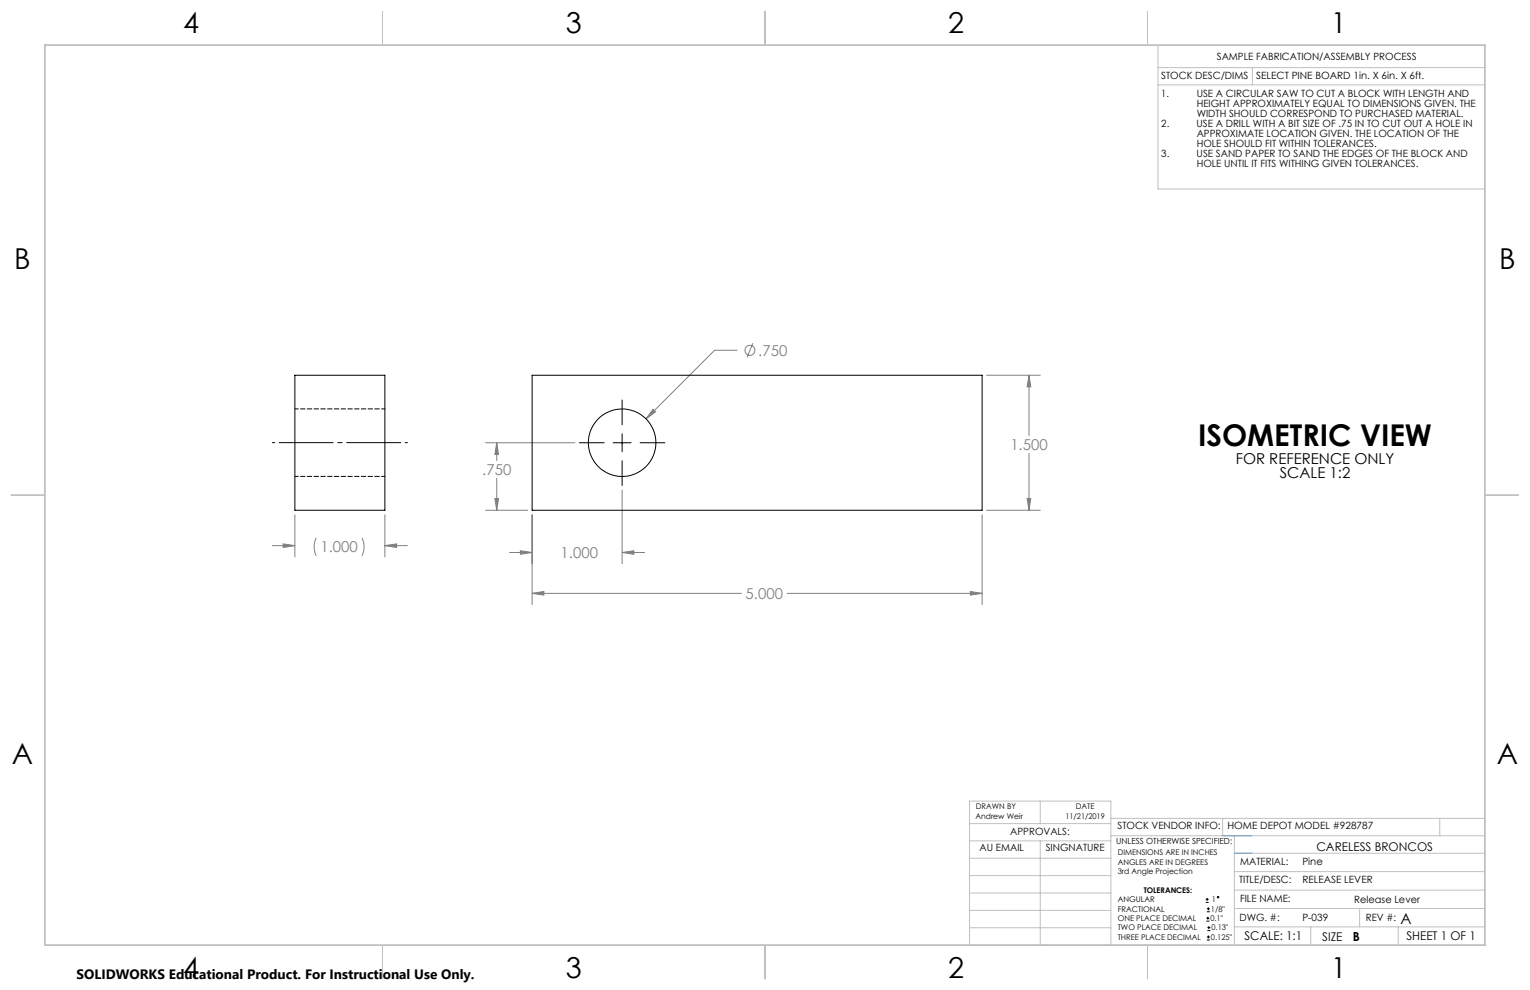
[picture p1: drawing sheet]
<svg xmlns="http://www.w3.org/2000/svg" width="432mm" height="279mm" viewBox="0 0 432 279" stroke-linecap="round" stroke-linejoin="round" font-family="sans-serif">
<g fill="none" stroke="#808080" stroke-width=".28">
<path d="M208 98.8h-6.3l-19.4 19.4M212.4 96.9l-1.5 4M184.3 115.5l.7 .7-2.7 2zM278.4 105.9h15.2M290.4 105.9v17M290.4 105.9l.5 3.3h-1zM137 125h25.2M140.2 125l.5 3.2h-1zM140.2 125v5M140.2 135v9M175.6 138.3v20.8M290.4 128v16"/>
<path d="M76.9 154h6.3M79.9 153.5l3.3 .5-3.3 .5zM83.2 145.3v11.9M89.3 151.8l-.6 2.3 .1 1.4 .5 1.3M102.2 151.8l.5 2v1.4l-.5 1.6M108.6 145.3v11.9M108.6 154h6.4M108.6 154l3.3-.5v1zM137 144h11.9M139.7 140.7h1l-.5 3.3zM143.8 155.9h6.4M146.9 155.4l3.3 .5-3.3 .5z"/>
<path d="M150.2 145.3v25.3M175.6 155.9h6.3M175.6 155.9l3.3-.5v1zM277.2 145.3v25.3M278.4 144h15.2M289.9 140.7h1l-.5 3.3zM150.2 167.5l3.3-.6v1.1zM150.2 167.5h59M222.1 167.5h55.1M273.9 166.9l3.3 .6-3.3 .5z"/>
<circle cx="211.7" cy="98.9" r="1.42"/>
</g>
<g fill="none" stroke="#000" stroke-width=".28">
<path d="M175.6 112.9v7M163.5 125h7M173 125h5.1M175.6 122.4v5.1M175.6 130v7M180.7 125h6.9M340.3 254.7h.8M340.3 253.8h.8M340.5 260h.8M340.5 259.2h.8M340.6 257.3h.9M340.6 256.5h.9"/>
<path d="M340.7 253.4v.8M340.9 258.7v.8M341 256.1v.8M340.6 265.3h.9M340.6 264.4h.9M340.7 262.6h.9M340.7 261.8h.9M341 264v.9M341.2 261.4v.8"/>
<circle cx="343.8" cy="253.2" r=".2"/>
</g>
<path d="M76.9 124.9h38.1" fill="none" stroke="#000" stroke-width=".28" stroke-dasharray="15.2 1.3 1.3 1.3" stroke-dashoffset="-1.9"/>
<g fill="none" stroke="#c0c0c0" stroke-width=".28">
<path d="M108 3.2v9.5M215.9 3.2v9.5M323.8 3.2v9.5M326.8 19.1h92.3M326.8 12.7v40.6h92.3M353.4 19.1v4.9M326.8 24h92.3M3.1 139.7h9.6M419.1 139.7h9.5M273.6 232.4h39.9M273.6 237.3h39.9M293.6 226.1v6.3"/>
<path d="M293.6 237.3v29.4M313.5 235.9h105.6M313.5 231h105.6M345.1 231v4.9M348.4 235.9v30.9M406.3 231v4.9M273.6 242.2h39.9M273.6 247.1h39.9M273.6 252h39.9M273.6 256.9h39.9M348.4 246h70.7M348.4 256.4h70.7"/>
<path d="M348.4 251.2h70.7M348.4 240.8h70.7M383.7 256.4v5.2M108 266.7v9.6M215.9 266.7v9.6M273.6 261.8h39.9M313.5 266.7v-40.6h-39.9v40.6h74.4M323.8 266.7v9.6M348.4 261.6h70.7M369.9 261.6v5.2M394.6 261.6v5.2"/>
</g>
<path d="M12.7 12.7h406.4v254h-406.4z" fill="none" stroke="#c0c0c0" stroke-width=".5"/>
<path d="M345.1 235.9h8.3M348.4 240.8h5" fill="none" stroke="#53a9ff" stroke-width=".28"/>
<path d="M79.9 153.5l3.3 .5-3.3 .5zM108.6 154l3.3-.5v1zM150.2 167.5l3.3-.6v1.1zM273.9 166.9l3.3 .6-3.3 .5zM146.9 155.4l3.3 .5-3.3 .5zM175.6 155.9l3.3-.5v1zM289.9 140.7h1l-.5 3.3zM290.4 105.9l.5 3.3h-1zM139.7 140.7h1l-.5 3.3zM140.2 125l.5 3.2h-1zM184.3 115.5l-2 2.7 2.7-2z" fill="#808080"/>
<g fill="none" stroke="#000" stroke-width=".28">
<path d="M83.2 105.9h25.4v38.1h-25.4zM150.2 105.9h127v38.1h-127z"/>
<circle cx="175.6" cy="124.9" r="9.5"/>
</g>
<path d="M108.6 115.4h-25.4M83.2 134.4h25.4" fill="none" stroke="#000" stroke-width=".28" stroke-dasharray="1.3 .6" stroke-dashoffset=".3"/>
<text font-size="8.5" x="338.1" y="125.9">ISOMETRIC VIEW</text>
<g font-size="8.1">
<text x="51.7" y="9.3">4</text>
<text x="159.7" y="9.3">3</text>
<text x="267.6" y="9.3">2</text>
<text x="375.6" y="9.3">1</text>
<text x="4" y="76">B</text>
<text x="423.1" y="76">B</text>
<text x="3.3" y="215.7">A</text>
<text x="422.4" y="215.7">A</text>
<text x="51.7" y="276">4</text>
<text x="159.7" y="276">3</text>
<text x="267.6" y="276">2</text>
<text x="375.6" y="276">1</text>
</g>
<g font-size="4.2" fill="#808080">
<text x="214" y="100.4">.750</text>
<text x="285.1" y="127">1.500</text>
<text x="136.1" y="134.1">.750</text>
<text x="90.4" y="155.9">1.000</text>
<text x="158.2" y="157.5">1.000</text>
<text x="210.4" y="169">5.000</text>
</g>
<g font-size="4.2">
<text x="348.8" y="130.9">FOR REFERENCE ONLY</text>
<text x="361.2" y="135">SCALE 1:2</text>
<text x="395.3" y="260.7">A</text>
</g>
<text font-size="3.8" x="21.6" y="276.3">SOLIDWORKS Educational Product. For Instructional Use Only.</text>
<text font-size="3.5" x="381.8" y="265.6">B</text>
<g font-size="3.4">
<text x="371.5" y="240.1">CARELESS BRONCOS</text>
<text x="351.2" y="265.2">SCALE: 1:1</text>
<text x="373.2" y="265.6">SIZE</text>
<text x="396.9" y="265.2">SHEET 1 OF 1</text>
</g>
<g font-size="2.8">
<text x="343.4" y="16.9">SAMPLE FABRICATION/ASSEMBLY PROCESS</text>
<text x="327.7" y="22.3">STOCK DESC/DIMS</text>
<text x="354.5" y="22.2">SELECT PINE BOARD 1in. X 6in. X 6ft.</text>
<text x="327.7" y="27.3">1.</text>
<text x="337.7" y="27.3">USE A CIRCULAR SAW TO CUT A BLOCK WITH LENGTH AND</text>
<text x="327.7" y="35.8">2.</text>
<text x="337.7" y="35.8">USE A DRILL WITH A BIT SIZE OF .75 IN TO CUT OUT A HOLE IN</text>
<text x="337.7" y="30.1">HEIGHT APPROXIMATELY EQUAL TO DIMENSIONS GIVEN. THE</text>
<text x="337.7" y="33">WIDTH SHOULD CORRESPOND TO PURCHASED MATERIAL.</text>
<text x="337.7" y="38.6">APPROXIMATE LOCATION GIVEN. THE LOCATION OF THE</text>
<text x="337.7" y="41.4">HOLE SHOULD FIT WITHIN TOLERANCES.</text>
<text x="327.7" y="44.3">3.</text>
<text x="337.7" y="44.3">USE SAND PAPER TO SAND THE EDGES OF THE BLOCK AND</text>
<text x="337.7" y="47.1">HOLE UNTIL IT FITS WITHING GIVEN TOLERANCES.</text>
<text x="285.1" y="235.7">APPROVALS:</text>
<text x="315.4" y="234.1">STOCK VENDOR INFO:</text>
<text x="346.4" y="234.1">HOME DEPOT MODEL #928787</text>
<text x="276.4" y="240.1">AU EMAIL</text>
<text x="295.1" y="240.1">SINGNATURE</text>
<text x="350" y="244.1">MATERIAL:</text>
<text x="367.6" y="244.1">Pine</text>
<text x="349.7" y="249.2">TITLE/DESC:</text>
<text x="367.6" y="249.2">RELEASE LEVER</text>
<text x="350" y="254.7">FILE NAME:</text>
<text x="382.2" y="254.8">Release Lever</text>
<text x="349.8" y="260">DWG. #:</text>
<text x="367.6" y="260">P-039</text>
<text x="385.5" y="260">REV #:</text>
</g>
<text font-size="2.4" x="315" y="238.1">UNLESS OTHERWISE SPECIFIED:</text>
<g font-size="2.2">
<text x="275.3" y="231.1">Andrew Weir</text>
<text x="275.4" y="228.2">DRAWN BY</text>
<text x="300.7" y="231.1">11/21/2019</text>
<text x="303.6" y="228.2">DATE</text>
<text x="315.4" y="241.4">DIMENSIONS ARE IN INCHES</text>
<text x="315.4" y="244">ANGLES ARE IN DEGREES</text>
<text x="315.4" y="246.7">3rd Angle Projection</text>
<text x="322.8" y="252">TOLERANCES:</text>
<text x="315.4" y="254.6">ANGULAR</text>
<text x="315.4" y="257.3">FRACTIONAL</text>
<text x="341.8" y="257.3">1/8&quot;</text>
<text x="342" y="254.6">1</text>
<text x="315.4" y="262.6">TWO PLACE DECIMAL</text>
<text x="315.4" y="260">ONE PLACE DECIMAL</text>
<text x="341.6" y="260">0.1&quot;</text>
<text x="341.9" y="262.6">0.13&quot;</text>
<text x="315.4" y="265.3">THREE PLACE DECIMAL</text>
<text x="341.8" y="265.3">0.125&quot;</text>
</g>
</svg>
